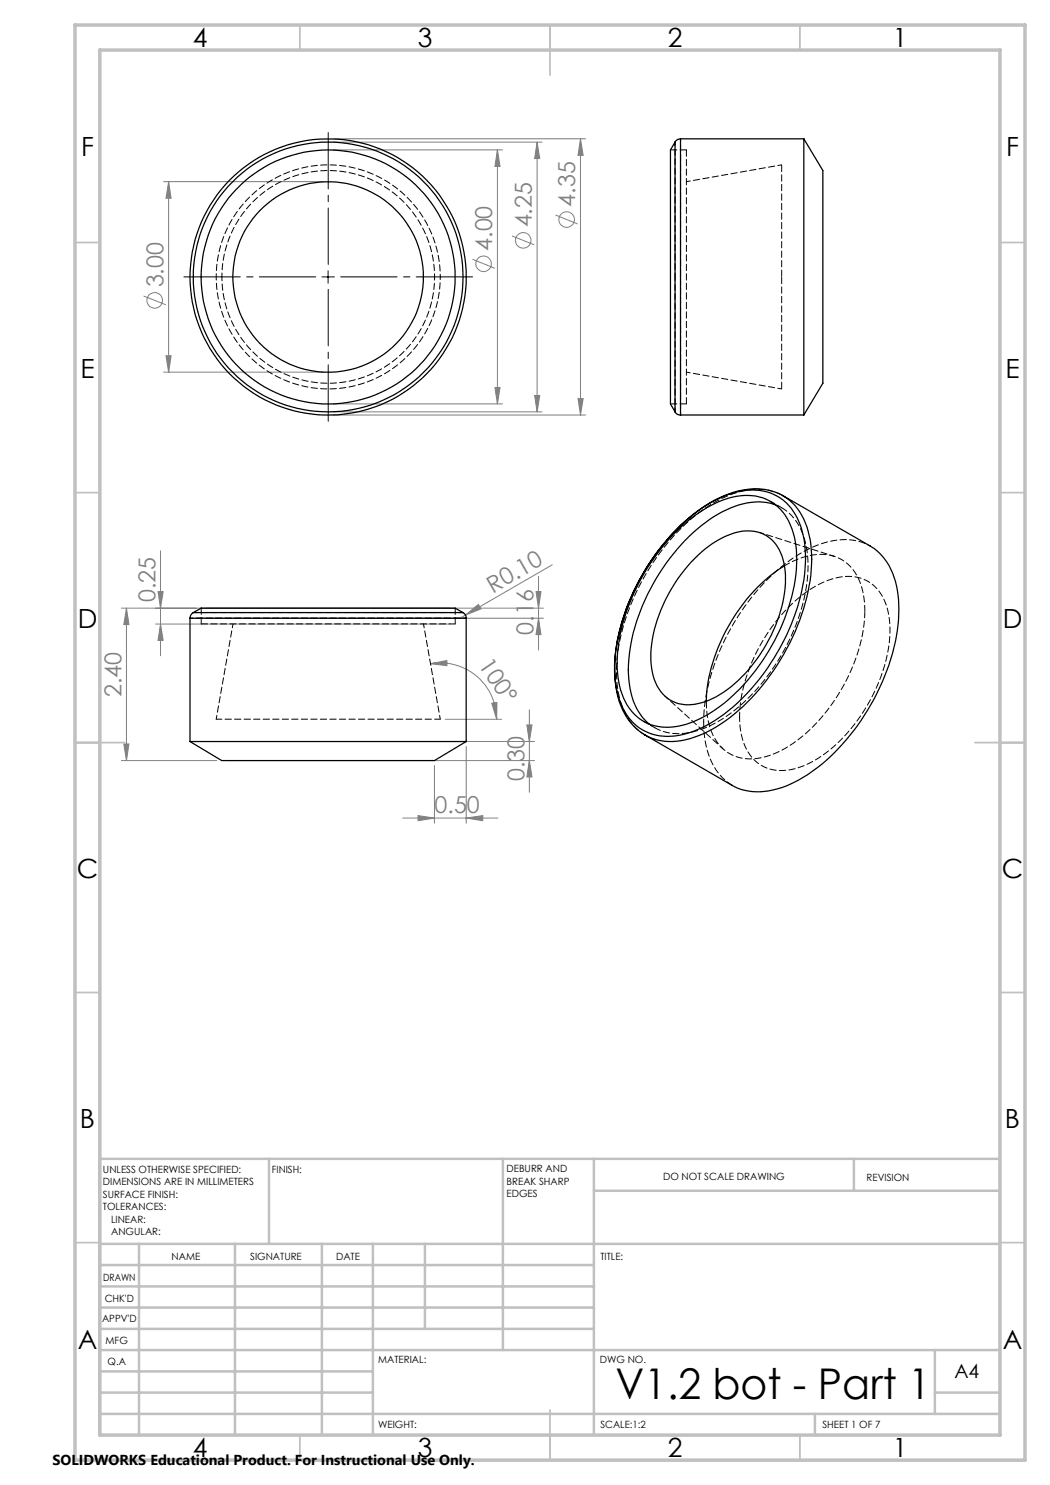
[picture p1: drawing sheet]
<svg xmlns="http://www.w3.org/2000/svg" width="210mm" height="297mm" viewBox="0 0 210 297" stroke-linecap="round" stroke-linejoin="round" font-family="sans-serif">
<g fill="none" stroke="#808080" stroke-width=".2">
<path d="M32.7 36.3h31.9M33.7 36.3v38.1M33.7 36.3l.5 3.3h-1zM66.6 27.8h50.5M66.6 28.4h41.8M66.6 30h33.9M99.5 30v50.8M99.5 30l.5 3.3h-1zM107.4 28.4v54M107.4 28.4l.6 3.3h-1.1zM116.1 27.8v55.2M116.1 27.8l.5 3.3h-1z"/>
<path d="M28.7 59.2l4.5 1.8M94.5 51.9l4.5 1.8M102.4 47.2l4.5 1.8M111.1 43l4.4 1.8M32.7 74.4h31.9M33.2 71.2h1l-.5 3.2zM99 77.5h1l-.5 3.3zM106.9 79.1h1.1l-.6 3.3zM115.6 79.7h1l-.5 3.3zM66.6 83h50.5M66.6 82.4h41.8M66.6 80.8h33.9"/>
<path d="M31.6 118.3h1l-.5 3.3zM32.1 110.2v21M107.2 118.3h1l-.5 3.3zM107.7 115.3v14.7M110.5 113l-17.4 10M24.3 121.6h84.4M25.3 121.6l.5 3.3h-1zM25.3 121.6v30.5M31.1 124.8h58.9M32.1 124.8l.5 3.3h-1zM39 123.6h69.7M86.1 132.7l3.3-.6v1z"/>
<path d="M86.1 132.7a11.3 11.3 0 0 1 13.2 11.2M93.1 123l2.6-2.1 .5 .9zM93.1 123l-1.1 .6M107.7 123.6l.5 3.3h-1zM24.3 152.1h19.1M24.8 148.8h1l-.5 3.3zM39 148.3h67.9M45.4 152.1h61.5M86.9 153.1v11.5M89 143.9h11.3M93.2 149.3v15.3M98.4 140.6l1-.1-.1 3.4z"/>
<path d="M105.4 145h1l-.5 3.3zM105.9 142v16.5M105.9 152.1l.5 3.3h-1zM80.5 163.6h19.1M83.6 163.1l3.3 .5-3.3 .5zM93.2 163.6l3.4-.5v1z"/>
<circle cx="96.7" cy="52.7" r="1.55"/>
<circle cx="104.6" cy="48.1" r="1.56"/>
<circle cx="113.3" cy="43.9" r="1.56"/>
<circle cx="30.9" cy="60.1" r="1.55"/>
</g>
<path d="M63.1 55.4h-26.3M65.6 52.9v-26.4M65.6 57.9v26.4M68.1 55.4h26.4" fill="none" stroke="#000" stroke-width=".2" stroke-dasharray="15.2 1.3 1.3 1.3" stroke-dashoffset="4"/>
<path d="M64.4 55.4h2.5M65.6 54.1v2.6" fill="none" stroke="#000" stroke-width=".2"/>
<g fill="none" stroke="#c0c0c0" stroke-width=".35">
<path d="M60 5v5M110 5v10M160 5v5M15 48.5h5M200 48.5h5M15 98.5h5M200 98.5h5M15 148.5h10M195 148.5h10M15 198.5h5M200 198.5h5M15 248.5h5"/>
<path d="M200 248.5h5M60 287v5M110 282v10M160 287v5"/>
</g>
<g fill="none" stroke="#c0c0c0" stroke-width=".5">
<path d="M53.8 231.8v17M100.6 231.8v38.2M118.8 231.8v55.2M118.8 238.2h81.2M170.8 231.8v6.4M200 231.8h-180v55.2M20 248.8h180M20 257.3h98.8M20 253h98.8M27.8 248.8v38.2M47 248.8v38.2M64.4 248.8v38.2"/>
<path d="M74.6 248.8v38.2M85 248.8v17M20 265.8h98.8M20 261.5h98.8M20 278.5h54.6M20 274.3h54.6M20 270h180M187 278.5h13M187 270v12.8M20 282.8h180M163 282.8v4.2"/>
</g>
<path d="M15 5h190v287h-190zM20 10h180v277h-180z" fill="none" stroke="#c0c0c0" stroke-width=".7"/>
<g fill="#808080">
<path d="M93.1 123l2.6-2.1 .5 .9z"/>
<path d="M98.4 140.6l1-.1-.1 3.4zM86.1 132.7l3.3-.6v1z"/>
<path d="M83.6 163.1l3.3 .5-3.3 .5zM93.2 163.6l3.4-.5v1z"/>
<path d="M24.8 148.8h1l-.5 3.3zM25.3 121.6l.5 3.3h-1zM32.1 124.8l.5 3.3h-1zM31.6 118.3h1l-.5 3.3zM107.7 123.6l.5 3.3h-1zM107.2 118.3h1l-.5 3.3z"/>
<path d="M116.1 27.8l.5 3.3h-1zM115.6 79.7h1l-.5 3.3zM107.4 28.4l.6 3.3h-1.1zM106.9 79.1h1.1l-.6 3.3zM99.5 30l.5 3.3h-1zM99 77.5h1l-.5 3.3zM33.7 36.3l.5 3.3h-1zM33.2 71.2h1l-.5 3.2zM105.4 145h1l-.5 3.3zM105.9 152.1l.5 3.3h-1z"/>
</g>
<g fill="none" stroke="#000" stroke-width=".25">
<path d="M135 28.4l-.9 1.6v50.8l.9 1.6M135 28.4v54M136.1 27.8a1.22 1.22 0 0 0-1.1 .6M136.1 27.8v55.2M136.1 27.8h24.7M160.8 27.8l3.8 6.3v42.6l-3.8 6.3M160.8 27.8v55.2M135 82.4a1.11 1.11 0 0 0 1.1 .6M136.1 83h24.7M156.6 99.2a12.5 12.5 0 0 0-10.9-.4 32.6 32.6 0 0 0-13.9 11.2 41.9 41.9 0 0 0-8.9 23.1 16.7 16.7 0 0 0 3.8 12.1l2.2 1.8M156.6 99.2l17.5 10a12 12 0 0 1 5.4 8.8 34 34 0 0 1-3.6 19.5 41.9 41.9 0 0 1-15.2 17.9 15.7 15.7 0 0 1-12.4 2.5l-1.9-.8-17.4-10.1a12 12 0 0 0 10.7 .1 33.6 33.6 0 0 0 14.4-12.1 41.8 41.8 0 0 0 8.2-23.2 16.5 16.5 0 0 0-3.3-10.7l-1-1zM134.7 106.9a25.2 25.2 0 0 1 12.5-7.6 9.5 9.5 0 0 1 11.4 7.2 26.4 26.4 0 0 1-1.3 16.1 39.5 39.5 0 0 1-15.9 20.4 14.5 14.5 0 0 1-10.4 2.2 9.8 9.8 0 0 1-7.1-8 29 29 0 0 1 2.4-17.4 41.7 41.7 0 0 1 8.4-12.9z"/>
<path d="M136 105.2a24.9 24.9 0 0 1 12.9-7.1 9.9 9.9 0 0 1 11.2 7.1 25.2 25.2 0 0 1 0 14 44.6 44.6 0 0 1-15.4 23.7 18.6 18.6 0 0 1-11.9 4.3 9.8 9.8 0 0 1-8.9-7.1 25.5 25.5 0 0 1 .3-15.1 45.9 45.9 0 0 1 11.8-19.8zM138.2 112.4a18.7 18.7 0 0 1 10.1-6.1 7.1 7.1 0 0 1 8.3 5.6 21.9 21.9 0 0 1-1.9 14.1 27.8 27.8 0 0 1-12.2 13.7 8.9 8.9 0 0 1-8.5 .3 8.8 8.8 0 0 1-3.8-7 27.5 27.5 0 0 1 5.4-17.4zM155.2 101a13.2 13.2 0 0 0-10.7 1.3 37.6 37.6 0 0 0-15.5 17.7 31.9 31.9 0 0 0-3.1 16.8 11.7 11.7 0 0 0 4 8M156.9 113.2a35.5 35.5 0 0 0-15.6 25.4v1.7M38 123.6h55.2M38 123.6v24.7M38.7 122.5a1.33 1.33 0 0 0-.7 1.1M38.7 122.5l1.5-.9h50.8l1.6 .9M38.7 122.5h53.9M92.6 122.5a1.21 1.21 0 0 1 .6 1.1M93.2 123.6v24.7M38 148.3l6.3 3.8h42.6l6.3-3.8"/>
<path d="M38 148.3h55.2M128.9 147h.1"/>
<circle cx="65.6" cy="55.4" r="27.6"/>
<circle cx="65.6" cy="55.4" r="25.4"/>
<circle cx="65.6" cy="55.4" r="19"/>
<circle cx="65.6" cy="55.4" r="27"/>
</g>
<path d="M88.1 55.4a22.4 22.4 0 0 0-33.3-19.6 22.4 22.4 0 0 0-1 38.6 22.4 22.4 0 0 0 34.2-17.9l.1-1.1M174.1 109.2a12.2 12.2 0 0 0-10.7-.1 35.5 35.5 0 0 0-15.8 14.2 41.2 41.2 0 0 0-6.9 21.1" fill="none" stroke="#000" stroke-width=".2" stroke-dasharray="1.3 .6" stroke-dashoffset=".7"/>
<path d="M135 28.4v27M156.3 33l-19 3.3M44.4 55.4a21.3 21.3 0 0 1 31.6-18.6 21.3 21.3 0 0 1 .9 36.6 21.3 21.3 0 0 1-32.5-16.9v-1.1M135 55.4v27M137.3 74.4l19 3.4M46.6 124.8l-3.4 19M88.1 143.8l-3.4-19M128.8 146.9a12.5 12.5 0 0 1-5.3-9.6 36.3 36.3 0 0 1 4.7-20.8 39.5 39.5 0 0 1 16-16.7 13.6 13.6 0 0 1 11.9-.9" fill="none" stroke="#000" stroke-width=".2" stroke-dasharray="1.3 .6" stroke-dashoffset=".5"/>
<path d="M137.3 30h-3.2M134.1 80.8h3.2M137.3 80.8v-50.8M156.2 98.9l.4 .2M40.2 124.8h50.8M40.2 121.6v3.2M91 124.8v-3.2M129 147l-.1-.1M140.7 144.4a15.4 15.4 0 0 0 3.9 11.2l1.9 1.5" fill="none" stroke="#000" stroke-width=".2" stroke-dasharray="1.3 .6"/>
<path d="M43.2 143.8h44.9" fill="none" stroke="#000" stroke-width=".2" stroke-dasharray="1.3 .6" stroke-dashoffset=".1"/>
<path d="M136.1 83v-55.2M38 123.6h55.3M129.9 144.8a10.1 10.1 0 0 0 9.5 1.3 29 29 0 0 0 14-10.7 39.1 39.1 0 0 0 8.2-22.2 13.9 13.9 0 0 0-3.8-10.6l-1.2-.9-1.4-.7" fill="none" stroke="#000" stroke-width=".2" stroke-dasharray="1.3 .6" stroke-dashoffset=".6"/>
<path d="M156.3 101.5l-2.2-1.2M92.6 122.5h-53.9M128.7 144.2l2.3 1.3M147.9 143.4a33.3 33.3 0 0 1 14.9-26 11.9 11.9 0 0 1 9.4-1.7 8.7 8.7 0 0 1 5.6 7.3 28.1 28.1 0 0 1-4.4 18.2 28.1 28.1 0 0 1-13 12.1 8.7 8.7 0 0 1-9.7-1.4 12 12 0 0 1-2.8-8.5" fill="none" stroke="#000" stroke-width=".2" stroke-dasharray="1.3 .6" stroke-dashoffset=".3"/>
<path d="M156.3 55.4v-22.4M156.3 77.8v-22.4M141.3 140.2a12.6 12.6 0 0 0 3.3 9.6 9 9 0 0 0 9.3 1.3 28.3 28.3 0 0 0 13.5-11.9 33.4 33.4 0 0 0 5.6-17" fill="none" stroke="#000" stroke-width=".2" stroke-dasharray="1.3 .6" stroke-dashoffset="-.1"/>
<path d="M173 122.2a11.8 11.8 0 0 0-3.9-9.7 9.5 9.5 0 0 0-9.6-.6l-2.6 1.2" fill="none" stroke="#000" stroke-width=".2" stroke-dasharray="1.3 .6" stroke-dashoffset=".2"/>
<path d="M166.8 111.3l-14.9-4.8M133 139.2l11.6 10.6" fill="none" stroke="#000" stroke-width=".2" stroke-dasharray="1.3 .6" stroke-dashoffset=".4"/>
<text font-size="8.5" x="123.1" y="279.7">V1.2 bot - Part 1</text>
<g font-size="5.3">
<text x="38.5" y="9.5">4</text>
<text x="83.5" y="9.5">3</text>
<text x="133.6" y="9.5">2</text>
<text x="178.6" y="9.5">1</text>
<text x="16.2" y="31.3">F</text>
<text x="201.2" y="31.3">F</text>
<text x="16.1" y="75.5">E</text>
<text x="201.1" y="75.5">E</text>
<text x="15.5" y="125.5">D</text>
<text x="200.5" y="125.5">D</text>
<text x="15.4" y="175.5">C</text>
<text x="200.4" y="175.5">C</text>
<text x="16" y="225.5">B</text>
<text x="201" y="225.5">B</text>
<text x="15.5" y="269.8">A</text>
<text x="200.5" y="269.8">A</text>
<text x="38.5" y="291.5">4</text>
<text x="83.5" y="291.5">3</text>
<text x="133.6" y="291.5">2</text>
<text x="178.6" y="291.5">1</text>
</g>
<g font-size="4.7" fill="#808080">
<text x="115.1" y="41.3" transform="rotate(-90 115.1 41.3)">4.35</text>
<text x="106.4" y="45.5" transform="rotate(-90 106.4 45.5)">4.25</text>
<text x="98.4" y="50.2" transform="rotate(-90 98.4 50.2)">4.00</text>
<text x="32.7" y="57.5" transform="rotate(-90 32.7 57.5)">3.00</text>
<text x="98.6" y="118.7" transform="rotate(-30 98.6 118.7)">R0.10</text>
<text x="31.1" y="120.5" transform="rotate(-90 31.1 120.5)">0.25</text>
<text x="106.7" y="126.9" transform="rotate(-90 106.7 126.9)">0.16</text>
<text x="95.6" y="133" transform="rotate(56 95.6 133)">100°</text>
<text x="24.3" y="139.4" transform="rotate(-90 24.3 139.4)">2.40</text>
<text x="104.9" y="156.2" transform="rotate(-90 104.9 156.2)">0.30</text>
<text x="86.9" y="162.6">0.50</text>
</g>
<text font-size="3.9" x="190.9" y="275.5">A4</text>
<text font-size="2.9" x="10.5" y="292.9">SOLIDWORKS Educational Product. For Instructional Use Only.</text>
<g font-size="2">
<text x="20.6" y="234.6">UNLESS OTHERWISE SPECIFIED:</text>
<text x="20.6" y="237.1">DIMENSIONS ARE IN MILLIMETERS</text>
<text x="20.6" y="239.6">SURFACE FINISH:</text>
<text x="54.4" y="234.6">FINISH:</text>
<text x="101.3" y="234.5">DEBURR AND</text>
<text x="101.3" y="237">BREAK SHARP</text>
<text x="101.3" y="239.5">EDGES</text>
<text x="132.6" y="236">DO NOT SCALE DRAWING</text>
<text x="173.3" y="236.2">REVISION</text>
<text x="20.6" y="242.1">TOLERANCES:</text>
<text x="22.2" y="244.6">LINEAR:</text>
<text x="22.2" y="247.1">ANGULAR:</text>
<text x="34.3" y="252">NAME</text>
<text x="50" y="251.9">SIGNATURE</text>
<text x="67.2" y="251.9">DATE</text>
<text x="120.1" y="251.9">TITLE:</text>
<text x="20.6" y="256.1">DRAWN</text>
<text x="20.9" y="260.3">CHK'D</text>
<text x="20.4" y="264.4">APPV'D</text>
<text x="21.1" y="268.8">MFG</text>
<text x="21.5" y="273">Q.A</text>
<text x="75.6" y="272.5">MATERIAL:</text>
<text x="120" y="272.5">DWG NO.</text>
<text x="75.6" y="285.5">WEIGHT:</text>
<text x="120.1" y="285.6">SCALE:1:2</text>
<text x="164.5" y="285.6">SHEET 1 OF 7</text>
</g>
</svg>
